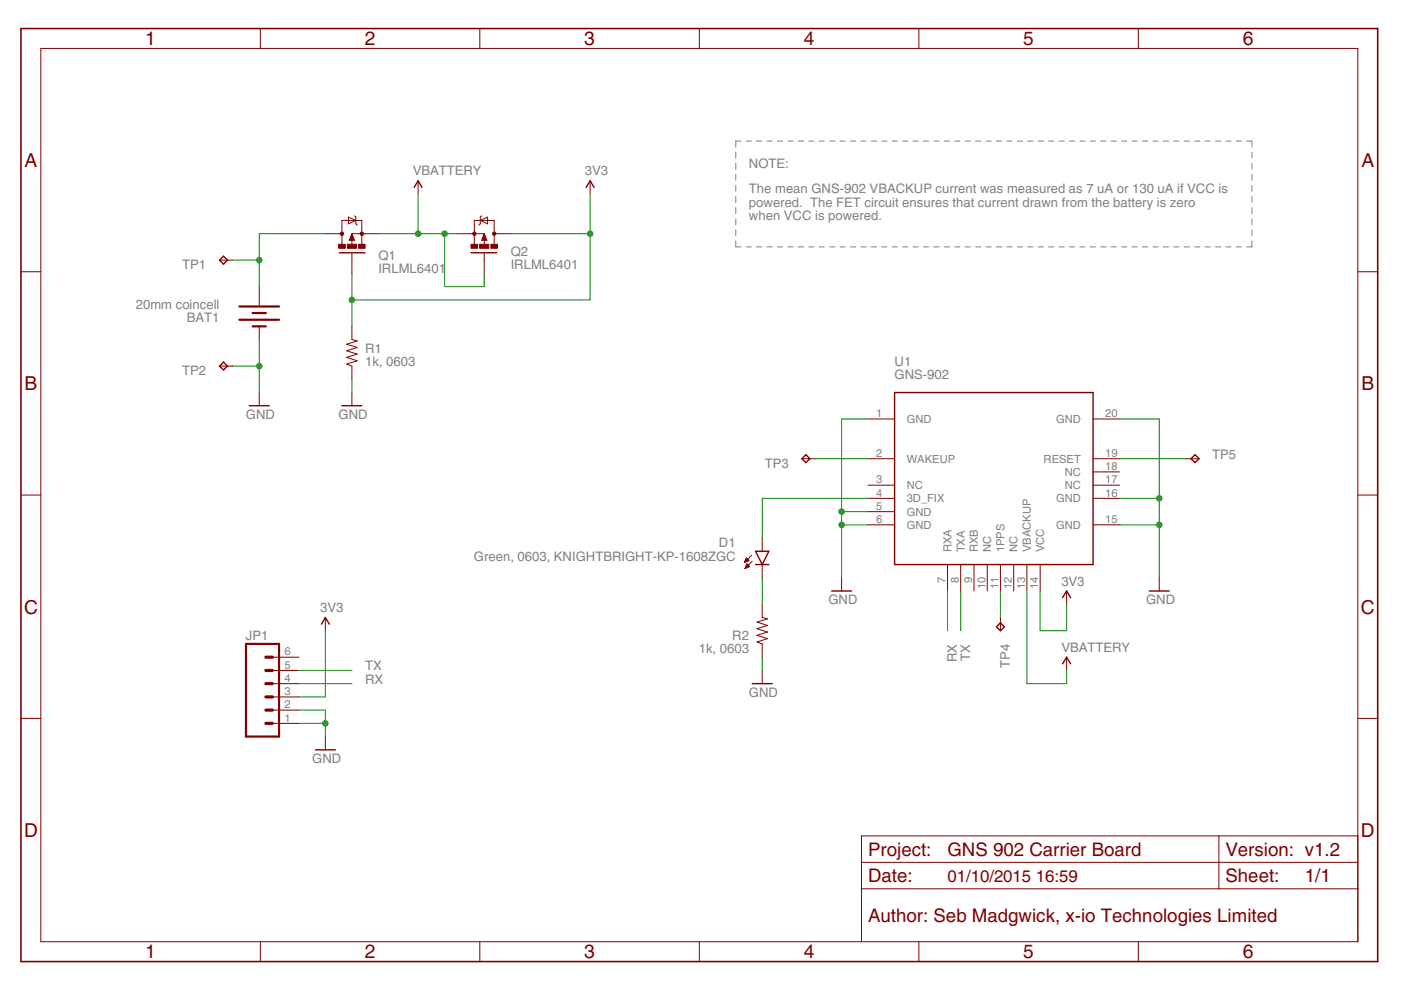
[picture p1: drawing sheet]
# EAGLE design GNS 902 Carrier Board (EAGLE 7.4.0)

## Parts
BAT1  20mm coincell  BATTERY20MM_4LEGS  [BATTCON_20MM_4LEGS]
D1  Green, 0603, KNIGHTBRIGHT-KP-1608ZGC  LED0603  [LED-0603]
JP1  M06NO_SILK_FEMALE_PTH  [1X06_NO_SILK]
Q1  IRLML6401  MOSFET-PCHANNEL  [SOT23-3]
Q2  IRLML6401  MOSFET-PCHANNEL  [SOT23-3]
R1  1k, 0603  RESISTOR0603  [0603-RES]
R2  1k, 0603  RESISTOR0603  [0603-RES]
TP1  TPTP15R  [TP15R]
TP2  TPTP15R  [TP15R]
TP3  TPTP10R  [TP10R]
TP4  TPTP10R  [TP10R]
TP5  TPTP10R  [TP10R]
U1  GNS-902  [GNS-902]

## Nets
3V3: JP1.3 Q1.1(G) Q2.3(D) R1.2 U1.14(VCC)
GND: BAT1.2(-) JP1.1 JP1.2 R1.1 R2.1 TP2.TP U1.1(GND) U1.5(GND) U1.6(GND) U1.15(GND) U1.16(GND) U1.20(GND)
N$1: D1.A U1.4(3D_FIX)
N$2: D1.C R2.2
N$3: TP3.TP U1.2(WAKEUP)
N$4: TP4.TP U1.11(1PPS)
N$5: TP5.TP U1.19(RESET)
N$6: BAT1.1(+) Q1.3(D) TP1.TP
RX: JP1.4 U1.7(RXA)
TX: JP1.5 U1.8(TXA)
VBATTERY: Q1.2(S) Q2.1(G) Q2.2(S) U1.13(VBACKUP)
Unconnected: JP1.6 U1.3(NC) U1.9(RXB) U1.10(NC) U1.12(NC) U1.17(NC) U1.18(NC)

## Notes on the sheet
- NOTE:
- The mean GNS-902 VBACKUP current was measured as 7 uA or 130 uA if VCC is
  powered.  The FET circuit ensures that current drawn from the battery is zero
  when VCC is powered.
- v1.2
- Author: Seb Madgwick, x-io Technologies Limited

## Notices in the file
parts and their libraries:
SparkFun-Resistors: Licensing: Creative Commons ShareAlike 4.0 International - https://creativecommons.org/licenses/by-sa/4.0
